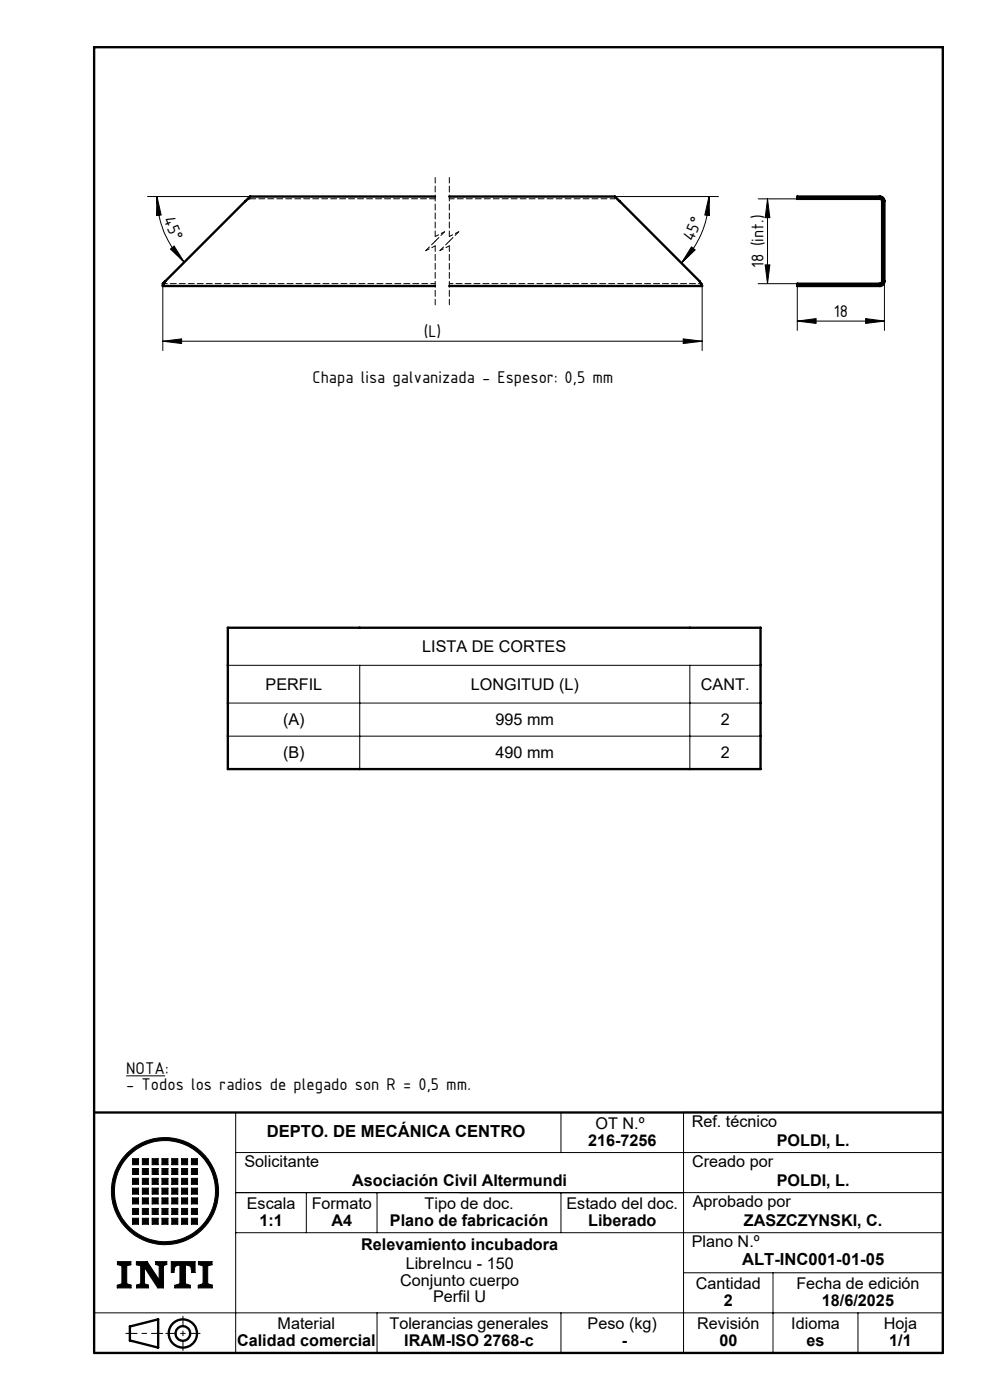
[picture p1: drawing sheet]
<svg xmlns="http://www.w3.org/2000/svg" width="210mm" height="297mm" viewBox="0 0 210 297" stroke-linecap="round" stroke-linejoin="round" font-family="sans-serif">
<g fill="none" stroke="#000" stroke-width=".21">
<path d="M31.3 41.7h21.7M33.3 41.7l.9 3.9-1 .1zM33.3 41.7a19.4 19.4 0 0 0 5.8 13.9M36.2 52.8l.7-.6 2.2 3.4zM130.4 41.7h22M146.7 52.4l.8 .6-3 2.8zM150.4 41.7l.1 4-1-.1zM150.4 41.7a20 20 0 0 1-5.9 14.1M160.8 42.2h8.3M162.3 56.2h1l-.5 4zM162.8 42.2v18M162.8 42.2l.5 4h-1z"/>
<path d="M187.6 59.7v10.4M34.5 72.4l4-.5v1zM34.5 60.7v13.7M34.5 72.4h114.4M144.9 71.9l4 .5-4 .5zM148.9 60.7v13.7M160.8 60.2h8.3M169.1 68.1l4-.5v1zM169.1 60.7v9.4M169.1 68.1h18.5M183.6 67.6l4 .5-4 .5zM48.3 141.1h113"/>
<path d="M48.3 149.2h113M48.3 156.2h113M76.3 141.1v22.1M146.3 141.1v22.1M20 236v51M26.8 228.2h8.2M50 236v51M119 236v8.5M149.2 236h-4.2v51M28.1 245.8h1.3v1.3h-1.3zM28.1 247.9h1.3v1.3h-1.3zM28.1 250h1.3v1.2h-1.3z"/>
<path d="M28.1 252.1h1.3v1.2h-1.3zM28.1 254.1h1.3v1.3h-1.3zM28.1 256.4h1.3v1.2h-1.3zM28.1 258.4h1.3v1.3h-1.3zM30.2 245.8h1.3v1.3h-1.3zM30.2 247.9h1.3v1.3h-1.3zM30.2 250h1.3v1.2h-1.3zM30.2 252.1h1.3v1.2h-1.3zM30.2 254.1h1.3v1.3h-1.3zM30.2 256.4h1.3v1.2h-1.3zM30.2 258.4h1.3v1.3h-1.3zM32.3 245.8h1.2v1.3h-1.2z"/>
<path d="M32.3 247.9h1.2v1.3h-1.2zM32.3 250h1.2v1.2h-1.2zM32.3 252.1h1.2v1.2h-1.2zM32.3 254.1h1.2v1.3h-1.2zM32.3 256.4h1.2v1.2h-1.2zM32.3 258.4h1.2v1.3h-1.2zM34.4 245.8h1.2v1.3h-1.2zM34.4 247.9h1.2v1.3h-1.2zM34.4 250h1.2v1.2h-1.2zM34.4 252.1h1.2v1.2h-1.2zM34.4 254.1h1.2v1.3h-1.2zM34.4 256.4h1.2v1.2h-1.2z"/>
<path d="M34.4 258.4h1.2v1.3h-1.2zM36.4 245.8h1.3v1.3h-1.3zM36.4 247.9h1.3v1.3h-1.3zM36.4 250h1.3v1.2h-1.3zM36.4 252.1h1.3v1.2h-1.3zM36.4 254.1h1.3v1.3h-1.3zM36.4 256.4h1.3v1.2h-1.3zM36.4 258.4h1.3v1.3h-1.3zM38.5 245.8h1.3v1.3h-1.3zM38.5 247.9h1.3v1.3h-1.3zM38.5 250h1.3v1.2h-1.3zM38.5 252.1h1.3v1.2h-1.3z"/>
<path d="M38.5 254.1h1.3v1.3h-1.3zM38.5 256.4h1.3v1.2h-1.3zM38.5 258.4h1.3v1.3h-1.3zM40.6 245.8h1.3v1.3h-1.3zM40.6 247.9h1.3v1.3h-1.3zM40.6 250h1.3v1.2h-1.3zM40.6 252.1h1.3v1.2h-1.3zM40.6 254.1h1.3v1.3h-1.3zM40.6 256.4h1.3v1.2h-1.3zM40.6 258.4h1.3v1.3h-1.3zM50 253h150M50 244.5h150"/>
<path d="M65 253v8.5M80 253v8.5M119 253v8.5M20 278.5h180M24.9 267.6h2.9v.7l-.9 .2v3.8l.9 .3v.6h-2.9v-.5l1-.4v-3.8l-1-.2zM28.9 267.6h2.3l2.6 3.9v-3l-.8-.3v-.6h2.4v.6l-.7 .3v4.7h-1.2l-2.8-4.3v3.4l.8 .3v.6h-2.5v-.6l.8-.3v-3.8l-.9-.2zM36.3 267.6h5.1v2.3h-.7l-.2-1.3-1.2-.3v4l1.1 .4v.5h-3.3v-.5l1.1-.4v-4l-1.1 .3-.2 1.3h-.6zM42.1 267.6h2.9v.7l-.9 .2v3.8l.9 .3v.6h-2.9v-.5l1-.4v-3.8l-1-.2zM50 261.5h150M80 278.5v8.5M119 278.5v8.5M145 270h55"/>
<path d="M164 270v17M182 278.5v8.5"/>
<circle cx="35" cy="252.7" r="11.4"/>
<circle cx="35" cy="252.7" r="10.7"/>
</g>
<g fill="none" stroke="#000" stroke-width=".5">
<path d="M20 10h180v277h-180zM35 59.7l-.5 1M35 59.7l-.5 .5v.5M92.3 41.7h-39.3l-18 18M95.3 41.7h35.2l17.9 18 .5 1h-53.6M187.1 59.7l-.1 .3-.3 .2h-17.6v.5h17.5a.95 .95 0 0 0 1-1M187.1 42.7l-.1-.3-.3-.2h-17.6v-.5h17.5a.96 .96 0 0 1 1 1M187.1 59.7h.5M187.1 42.7v17M187.1 42.7h.5M187.6 42.7v17M34.5 60.7h57.8"/>
<path d="M48.3 133.2h113v30h-113zM20 236h180M27.6 281.4l5.9-1.5v6l-5.9-1.5z"/>
<circle cx="38.8" cy="282.9" r="3"/>
<circle cx="38.8" cy="282.9" r="1.55"/>
</g>
<path d="M26.7 282.9h7.8" fill="none" stroke="#000" stroke-width=".21" stroke-dasharray="6.1 1 1 1" stroke-dashoffset="3.7"/>
<path d="M38.8 279.2v7.3M35.2 282.9h7.2" fill="none" stroke="#000" stroke-width=".21" stroke-dasharray="6.1 1 1 1" stroke-dashoffset="4"/>
<g fill="#000">
<path d="M24.9 267.6v.7l1 .2v3.8l-1 .4v.5h2.9v-.6l-.9-.3v-3.8l.9-.2v-.7zM36.3 267.6v2.3h.6l.2-1.3 1.1-.3v4l-1.1 .4v.5h3.3v-.5l-1.1-.4v-4l1.2 .3 .2 1.3h.7v-2.3zM42.1 267.6v.7l1 .2v3.8l-1 .4v.5h2.9v-.6l-.9-.3v-3.8l.9-.2v-.7zM28.1 258.4v1.3h1.3v-1.3zM30.2 258.4v1.3h1.3v-1.3zM32.3 258.4v1.3h1.2v-1.3zM34.4 258.4v1.3h1.2v-1.3zM36.4 258.4v1.3h1.3v-1.3zM38.5 258.4v1.3h1.3v-1.3zM40.6 258.4v1.3h1.3v-1.3zM40.6 256.4v1.2h1.3v-1.2zM40.6 254.1v1.3h1.3v-1.3zM38.5 254.1v1.3h1.3v-1.3zM38.5 256.4v1.2h1.3v-1.2zM36.4 256.4v1.2h1.3v-1.2zM36.4 254.1v1.3h1.3v-1.3zM34.4 254.1v1.3h1.2v-1.3zM34.4 256.4v1.2h1.2v-1.2zM32.3 256.4v1.2h1.2v-1.2zM32.3 254.1v1.3h1.2v-1.3zM30.2 254.1v1.3h1.3v-1.3zM30.2 256.4v1.2h1.3v-1.2zM28.1 256.4v1.2h1.3v-1.2zM28.1 254.1v1.3h1.3v-1.3zM28.1 252.1v1.2h1.3v-1.2zM30.2 252.1v1.2h1.3v-1.2zM32.3 252.1v1.2h1.2v-1.2zM34.4 252.1v1.2h1.2v-1.2zM36.4 252.1v1.2h1.3v-1.2zM38.5 252.1v1.2h1.3v-1.2zM40.6 252.1v1.2h1.3v-1.2zM40.6 250v1.2h1.3v-1.2zM38.5 250v1.2h1.3v-1.2zM36.4 250v1.2h1.3v-1.2zM34.4 250v1.2h1.2v-1.2zM32.3 250v1.2h1.2v-1.2zM30.2 250v1.2h1.3v-1.2zM28.1 250v1.2h1.3v-1.2zM28.1 247.9v1.3h1.3v-1.3zM30.2 247.9v1.3h1.3v-1.3zM32.3 247.9v1.3h1.2v-1.3zM34.4 247.9v1.3h1.2v-1.3zM36.4 247.9v1.3h1.3v-1.3zM38.5 247.9v1.3h1.3v-1.3zM40.6 247.9v1.3h1.3v-1.3zM40.6 245.8v1.3h1.3v-1.3zM38.5 245.8v1.3h1.3v-1.3zM36.4 245.8v1.3h1.3v-1.3zM34.4 245.8v1.3h1.2v-1.3zM32.3 245.8v1.3h1.2v-1.3zM30.2 245.8v1.3h1.3v-1.3zM28.1 245.8v1.3h1.3v-1.3zM24.3 252.7a10.7 10.7 0 0 1 21.4 0 10.7 10.7 0 0 1-21.4 0zM23.6 252.7a11.4 11.4 0 0 0 22.8 0 11.4 11.4 0 0 0-22.8 0z" fill-rule="evenodd"/>
<path d="M28.9 267.6h2.3l2.6 3.9v-3l-.8-.3v-.6h2.4v.6l-.7 .3v4.7h-1.2l-2.8-4.3v3.4l.8 .3v.6h-2.5v-.6l.8-.3v-3.8l-.9-.2z" fill-rule="evenodd"/>
</g>
<path d="M92.3 37.7v12.5M95.3 37.7v12.5M53 42.2h39.3M92.3 52.2v12.5M95.3 52.2v12.5" fill="none" stroke="#000" stroke-width=".21" stroke-dasharray="1.3 .6" stroke-dashoffset=".1"/>
<path d="M90.3 53.2l2-1M92.3 50.2l2-1M93.3 53.2l2-1M95.3 50.2l2-1M95.3 60.2h53.6" fill="none" stroke="#000" stroke-width=".21" stroke-dasharray="1.3 .6" stroke-dashoffset=".5"/>
<path d="M92.3 51.2l-2 2M94.3 49.2l-2 2M95.3 51.2l-2 2M95.3 42.2h35.1M97.3 49.2l-2 2" fill="none" stroke="#000" stroke-width=".21" stroke-dasharray="1.3 .6" stroke-dashoffset=".2"/>
<g fill="#000">
<path d="M33.3 41.7l.9 3.9-1 .1zM36.2 52.8l.7-.6 2.2 3.4z"/>
<path d="M146.7 52.4l.8 .6-3 2.8zM150.4 41.7l.1 4-1-.1z"/>
<path d="M162.8 42.2l.5 4h-1zM162.3 56.2h1l-.5 4z"/>
<path d="M34.5 72.4l4-.5v1zM144.9 71.9l4 .5-4 .5z"/>
<path d="M183.6 67.6l4 .5-4 .5zM169.1 68.1l4-.5v1z"/>
</g>
<path d="M53 42.2l-1 .5M131.4 42.7l-1-.5" fill="none" stroke="#000" stroke-width=".21" stroke-dasharray="1.3 .6" stroke-dashoffset=".6"/>
<path d="M53 41.7v.5M130.4 41.7v.5M148.9 60.2v.5" fill="none" stroke="#000" stroke-width=".21" stroke-dasharray="1.3 .6"/>
<path d="M148.9 60.2l-.5-.5" fill="none" stroke="#000" stroke-width=".21" stroke-dasharray="1.3 .6" stroke-dashoffset=".4"/>
<path d="M34.5 60.2h57.8" fill="none" stroke="#000" stroke-width=".21" stroke-dasharray="1.3 .6" stroke-dashoffset=".3"/>
<g font-size="3.9">
<text x="34.6" y="46.4" transform="rotate(68 34.6 46.4)">45°</text>
<text x="147.1" y="51.4" transform="rotate(-68 147.1 51.4)">45°</text>
<text x="161.9" y="56.8" transform="rotate(-90 161.9 56.8)">18 (int.)</text>
<text x="89.9" y="71.5">(L)</text>
<text x="176.9" y="67.2">18</text>
<text x="66.3" y="81.2">Chapa lisa galvanizada - Espesor: 0,5 mm</text>
<text x="26.8" y="227.8">NOTA:</text>
<text x="26.8" y="231.3">- Todos los radios de plegado son R = 0,5 mm.</text>
</g>
<g font-size="3.5">
<text x="56.6" y="241.2">DEPTO. DE MECÁNICA CENTRO</text>
<text x="157.4" y="268.5">ALT-INC001-01-05</text>
</g>
<g font-size="3.4">
<text x="89.6" y="138.3">LISTA DE CORTES</text>
<text x="56.3" y="146.3">PERFIL</text>
<text x="99.9" y="146.3">LONGITUD (L)</text>
<text x="148.7" y="146.3">CANT.</text>
<text x="60.1" y="153.8">(A)</text>
<text x="105.1" y="153.8">995 mm</text>
<text x="152.9" y="153.8">2</text>
<text x="60.1" y="160.8">(B)</text>
<text x="105.1" y="160.8">490 mm</text>
<text x="152.9" y="160.8">2</text>
<text x="126.3" y="239.5">OT N.º</text>
<text x="146.7" y="239.1">Ref. técnico</text>
<text x="124.8" y="243">216-7256</text>
<text x="164.8" y="243">POLDI, L.</text>
<text x="51.9" y="247.5">Solicitante</text>
<text x="74.7" y="251.6">Asociación Civil Altermundi</text>
<text x="146.8" y="247.5">Creado por</text>
<text x="164.8" y="251.6">POLDI, L.</text>
<text x="52.4" y="256.5">Escala</text>
<text x="66.1" y="256.5">Formato</text>
<text x="90" y="256.5">Tipo de doc.</text>
<text x="120.2" y="256.5">Estado del doc.</text>
<text x="147" y="256">Aprobado por</text>
<text x="55" y="260">1:1</text>
<text x="70.3" y="260">A4</text>
<text x="82.7" y="260">Plano de fabricación</text>
<text x="124.8" y="260">Liberado</text>
<text x="157.8" y="260">ZASZCZYNSKI, C.</text>
<text x="76.6" y="265.1">Relevamiento incubadora</text>
<text x="86.1" y="269.3">LibreIncu - 150</text>
<text x="146.7" y="264.5">Plano N.º</text>
<text x="84.9" y="272.8">Conjunto cuerpo</text>
<text x="147.6" y="273.5">Cantidad</text>
<text x="168.9" y="273.5">Fecha de edición</text>
<text x="58.9" y="282">Material</text>
<text x="82.6" y="282">Tolerancias generales</text>
<text x="91.9" y="276.3">Perfil U</text>
<text x="124.6" y="282">Peso (kg)</text>
<text x="147.9" y="282">Revisión</text>
<text x="153.5" y="277">2</text>
<text x="167.8" y="282">Idioma</text>
<text x="174.4" y="277">18/6/2025</text>
<text x="187.5" y="282">Hoja</text>
<text x="50.3" y="285.5">Calidad comercial</text>
<text x="85.8" y="285.5">IRAM-ISO 2768-c</text>
<text x="131.9" y="285.5">-</text>
<text x="152.6" y="285.5">00</text>
<text x="171.1" y="285.5">es</text>
<text x="188.6" y="285.5">1/1</text>
</g>
</svg>
